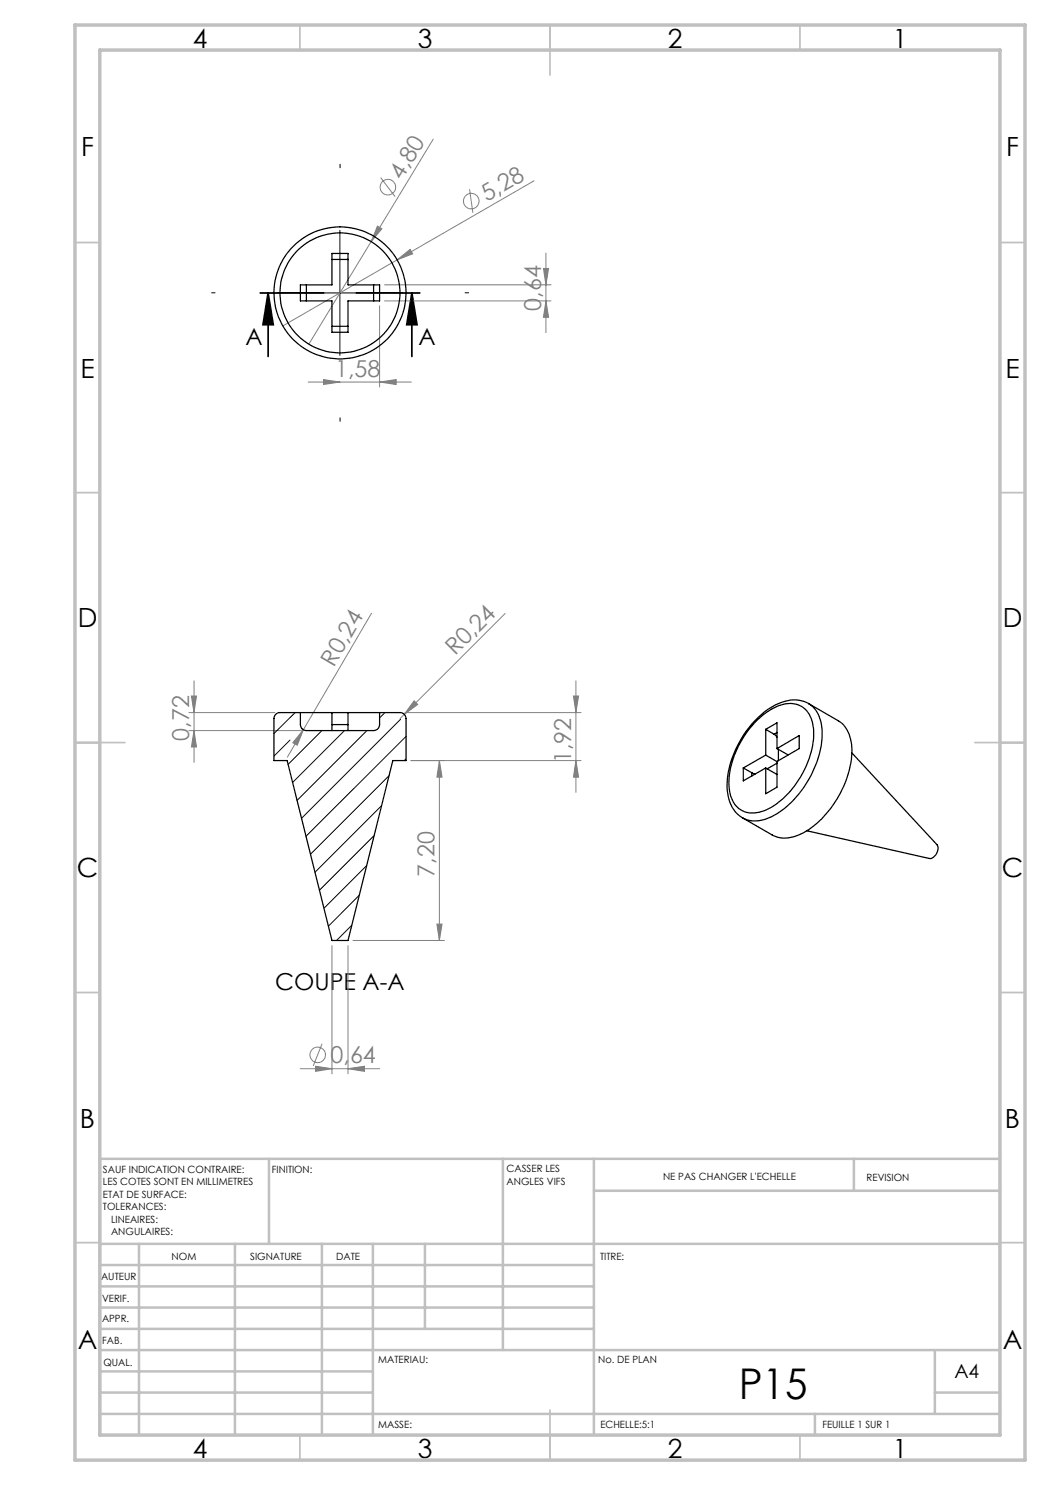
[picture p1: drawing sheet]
<svg xmlns="http://www.w3.org/2000/svg" width="210mm" height="297mm" viewBox="0 0 210 297" stroke-linecap="round" stroke-linejoin="round" font-family="sans-serif">
<g fill="none" stroke="#808080" stroke-width=".2">
<path d="M76.1 35.5l2.9 3.8M86.6 27.8l-24.8 41M93.9 37.8l.7 4.8M106.8 36.2l-27.4 15.8M75.5 45.2l.9 .6-2.2 2.5zM76.9 57h33.3M79.4 52l2.6-2.1 .5 .9zM79.4 52l-22.8 13.2M108.7 53.7h1l-.5 3.3zM109.2 50.6v15.9M61.6 76.4h20.7M64.7 75.9l3.3 .5-3.3 .5z"/>
<path d="M75.9 76.4l3.3-.5v1zM75.9 61.2v16.2M76.9 60.2h33.3M109.2 60.2l.5 3.3h-1zM38.3 139.2h1l-.5 3.3zM38.8 136.2v16.3M74.3 122.7l-16.8 28.7M101 122.7l-21 21M114.7 139.2h1l-.5 3.3zM115.2 136.2v22.3M37.8 146.1h22.5M37.8 142.5h17.2"/>
<path d="M38.8 146.1l.5 3.3h-1zM60.7 145.9l-1.3 3.1-.8-.4zM81 142.5h35.2M82.2 152.1h34M82.8 140.2l.7 .7-2.6 2zM87.9 152.1v36M87.9 152.1l.5 3.3h-1zM115.2 152.1l.5 3.3h-1zM66.4 189.1v25.7M69.6 189.1v25.7M70.6 188.1h18.3M87.4 184.8h1l-.5 3.3z"/>
<path d="M60 213.7h16M63.1 213.3l3.3 .4-3.3 .6zM64.4 208.7l-1.7 4.5M69.6 213.7l3.3-.4v1z"/>
<circle cx="77.6" cy="37.4" r="1.55"/>
<circle cx="94.3" cy="40.2" r="1.56"/>
<circle cx="63.5" cy="211" r="1.56"/>
</g>
<path d="M52 58.6h12.7M53.6 58.6l1 6.3h-2zM53.6 58.6v12.7M71.3 58.6h12.7M82.4 58.6l1 6.3h-2zM82.4 58.6v12.7" fill="none" stroke="#000" stroke-width=".35"/>
<path d="M68 33.6v-.7M43 58.6h-.7M93 58.6h.7M68 83.6v.7" fill="none" stroke="#000" stroke-width=".2" stroke-dasharray="30.5 1.3 1.3 1.3"/>
<path d="M55.5 58.6h25M68 46.1v25" fill="none" stroke="#000" stroke-width=".2"/>
<g fill="none" stroke="#c0c0c0" stroke-width=".35">
<path d="M60 5v5M110 5v10M160 5v5M15 48.5h5M200 48.5h5M15 98.5h5M200 98.5h5M15 148.5h10M195 148.5h10M15 198.5h5M200 198.5h5M15 248.5h5"/>
<path d="M200 248.5h5M60 287v5M110 282v10M160 287v5"/>
</g>
<g fill="none" stroke="#c0c0c0" stroke-width=".5">
<path d="M53.8 231.8v17M100.6 231.8v38.2M118.8 231.8v55.2M118.8 238.2h81.2M170.8 231.8v6.4M200 231.8h-180v55.2M20 248.8h180M20 257.3h98.8M20 253h98.8M27.8 248.8v38.2M47 248.8v38.2M64.4 248.8v38.2"/>
<path d="M74.6 248.8v38.2M85 248.8v17M20 265.8h98.8M20 261.5h98.8M20 278.5h54.6M20 274.3h54.6M20 270h180M187 278.5h13M187 270v12.8M20 282.8h180M163 282.8v4.2"/>
</g>
<path d="M15 5h190v287h-190zM20 10h180v277h-180z" fill="none" stroke="#c0c0c0" stroke-width=".7"/>
<path d="M82.4 58.6l1 6.3h-2zM53.6 58.6l1 6.3h-2z" fill="#000"/>
<g fill="#808080">
<path d="M79.4 52l2.6-2.1 .5 .9z"/>
<path d="M82.8 140.2l.7 .7-2.6 2z"/>
<path d="M75.5 45.2l.9 .6-2.2 2.5z"/>
<path d="M60.7 145.9l-1.3 3.1-.8-.4z"/>
<path d="M69.6 213.7l3.3-.4v1zM63.1 213.3l3.3 .4-3.3 .6z"/>
<path d="M64.7 75.9l3.3 .5-3.3 .5zM75.9 76.4l3.3-.5v1z"/>
<path d="M38.8 146.1l.5 3.3h-1zM38.3 139.2h1l-.5 3.3z"/>
<path d="M109.2 60.2l.5 3.3h-1zM108.7 53.7h1l-.5 3.3z"/>
<path d="M115.2 152.1l.5 3.3h-1zM114.7 139.2h1l-.5 3.3z"/>
<path d="M87.9 152.1l.5 3.3h-1zM87.4 184.8h1l-.5 3.3z"/>
</g>
<g fill="none" stroke="#000" stroke-width=".25">
<path d="M60.1 57h6.3v-6.3h3.2v6.3h6.3v3.2h-6.3v6.3h-3.2v-6.3h-6.3zM61.3 57v3.2M66.4 51.9h3.2M74.7 57v3.2M66.4 65.3h3.2M55.1 142.9l.7-.4h24.2a1.2 1.2 0 0 1 1.2 1.2v8.4h-2.6l-9 36h-3.2l-9-36h-2.6v-8.4zM60.1 142.5v2.4a1.2 1.2 0 0 0 1.2 1.2h13.4a1.2 1.2 0 0 0 1.2-1.2v-2.4M66.4 142.5v3.6M66.4 144.9h3.2M69.6 142.5v3.6M148.7 153.6v2.6l4.4-2.6M148.7 153.6l1.7 .9"/>
<path d="M150.4 154.5l.7 .3M150.4 154.5v.7M151.3 144.1a10.7 10.7 0 0 1 6.8-3.4 4.6 4.6 0 0 1 4.5 4.4 16.3 16.3 0 0 1-3.3 11.5 14.2 14.2 0 0 1-7.5 5.9 4.7 4.7 0 0 1-5.9-4.3 17.5 17.5 0 0 1 4.6-13.1zM153.1 145.9l2.3-1.3v5.1M153.1 145.9v5.1M153.1 151l-4.4 2.6M153.1 153.6l2.3 1.3M153.1 151l2.3 1.3M153.1 145.9l1.7 1M154.8 146.9l.6 .5M155.4 149.7l4.4-2.6v2.6l-4.4 2.6v5.1l-2.3 1.3v-5.1M155.4 152.6l-2 1.2"/>
<path d="M155.4 149.7l2.2 1.3M155.4 146.5l-.6 .4M155.7 149.9v2.2M161.7 140.7a6.9 6.9 0 0 0-7.1 .5 19.9 19.9 0 0 0-9.2 16.2 7.1 7.1 0 0 0 3.1 6.2M161.7 140.7l5.9 3.4a6.8 6.8 0 0 1 2.8 6.5 20.3 20.3 0 0 1-10.1 16.2 6.3 6.3 0 0 1-5.9 .2l-5.9-3.4M161.7 140.7a6.4 6.4 0 0 1 2.7 5.9 20.4 20.4 0 0 1-10.1 16.7 6.3 6.3 0 0 1-5.8 .3M170.4 150.6l17 18.4a1.98 1.98 0 0 1-1.6 2.7l-24.4-5.5"/>
<circle cx="68" cy="58.6" r="13.2"/>
<circle cx="68" cy="58.6" r="12"/>
</g>
<g fill="none" stroke="#000" stroke-width=".2">
<path d="M58 148l-3.2 3.2M59 142.5l-4.2 4.2M60.3 145.7h.1M64.4 146.1l-6.8 6.8M68.9 146.1l-10.4 10.4M73.4 146.1l-14 14M77 142.5l-1.1 1.1M77.8 155.1l-15.7 15.7M80.1 143.9l-19.8 19.8M81.2 147.3l-20 19.9M81.2 151.8l-.3 .3M71.8 179.1l-6.1 6.1"/>
<path d="M73.3 173.1l-8.5 8.5M74.8 167.1l-10.9 10.9M76.3 161.1l-13.3 13.3M70.3 185.1l-3 3"/>
</g>
<text font-size="8.5" x="147.7" y="279.7">P15</text>
<g font-size="5.3">
<text x="38.5" y="9.5">4</text>
<text x="83.5" y="9.5">3</text>
<text x="133.6" y="9.5">2</text>
<text x="178.6" y="9.5">1</text>
<text x="16.2" y="31.2">F</text>
<text x="201.2" y="31.2">F</text>
<text x="16.1" y="75.5">E</text>
<text x="201.1" y="75.5">E</text>
<text x="15.5" y="125.5">D</text>
<text x="200.5" y="125.5">D</text>
<text x="15.4" y="175.5">C</text>
<text x="200.4" y="175.5">C</text>
<text x="16" y="225.5">B</text>
<text x="201" y="225.5">B</text>
<text x="15.5" y="269.7">A</text>
<text x="200.5" y="269.7">A</text>
<text x="38.5" y="291.5">4</text>
<text x="83.5" y="291.5">3</text>
<text x="133.6" y="291.5">2</text>
<text x="178.6" y="291.5">1</text>
</g>
<g font-size="4.7" fill="#808080">
<text x="80.4" y="36.1" transform="rotate(-59 80.4 36.1)">4,80</text>
<text x="97.3" y="40.4" transform="rotate(-30 97.3 40.4)">5,28</text>
<text x="108.2" y="62.1" transform="rotate(-90 108.2 62.1)">0,64</text>
<text x="67" y="75.4">1,58</text>
<text x="91" y="131.3" transform="rotate(-45 91 131.3)">R0,24</text>
<text x="66.8" y="133.5" transform="rotate(-60 66.8 133.5)">R0,24</text>
<text x="37.8" y="148.2" transform="rotate(-90 37.8 148.2)">0,72</text>
<text x="114.2" y="152.6" transform="rotate(-90 114.2 152.6)">1,92</text>
<text x="86.9" y="175.3" transform="rotate(-90 86.9 175.3)">7,20</text>
<text x="66.1" y="212.7">0,64</text>
</g>
<g font-size="4.7">
<text x="49.1" y="69.1">A</text>
<text x="83.7" y="69.1">A</text>
<text x="55.1" y="197.9">COUPE A-A</text>
</g>
<text font-size="3.9" x="190.9" y="275.5">A4</text>
<g font-size="2">
<text x="20.6" y="234.6">SAUF INDICATION CONTRAIRE:</text>
<text x="20.6" y="237.1">LES COTES SONT EN MILLIMETRES</text>
<text x="20.6" y="239.6">ETAT DE SURFACE:</text>
<text x="54.4" y="234.6">FINITION:</text>
<text x="101.3" y="234.5">CASSER LES</text>
<text x="101.3" y="237">ANGLES VIFS</text>
<text x="132.6" y="236">NE PAS CHANGER L'ECHELLE</text>
<text x="173.3" y="236.2">REVISION</text>
<text x="20.6" y="242.1">TOLERANCES:</text>
<text x="22.2" y="244.6">LINEAIRES:</text>
<text x="22.2" y="247.1">ANGULAIRES:</text>
<text x="34.3" y="252">NOM</text>
<text x="50" y="251.9">SIGNATURE</text>
<text x="67.2" y="251.9">DATE</text>
<text x="120" y="251.9">TITRE:</text>
<text x="20.2" y="256.1">AUTEUR</text>
<text x="20.4" y="260.3">VERIF.</text>
<text x="20.4" y="264.4">APPR.</text>
<text x="20.5" y="268.8">FAB.</text>
<text x="20.7" y="273.1">QUAL.</text>
<text x="75.7" y="272.5">MATERIAU:</text>
<text x="119.6" y="272.5">No. DE PLAN</text>
<text x="75.6" y="285.5">MASSE:</text>
<text x="120.1" y="285.6">ECHELLE:5:1</text>
<text x="164.5" y="285.6">FEUILLE 1 SUR 1</text>
</g>
</svg>
